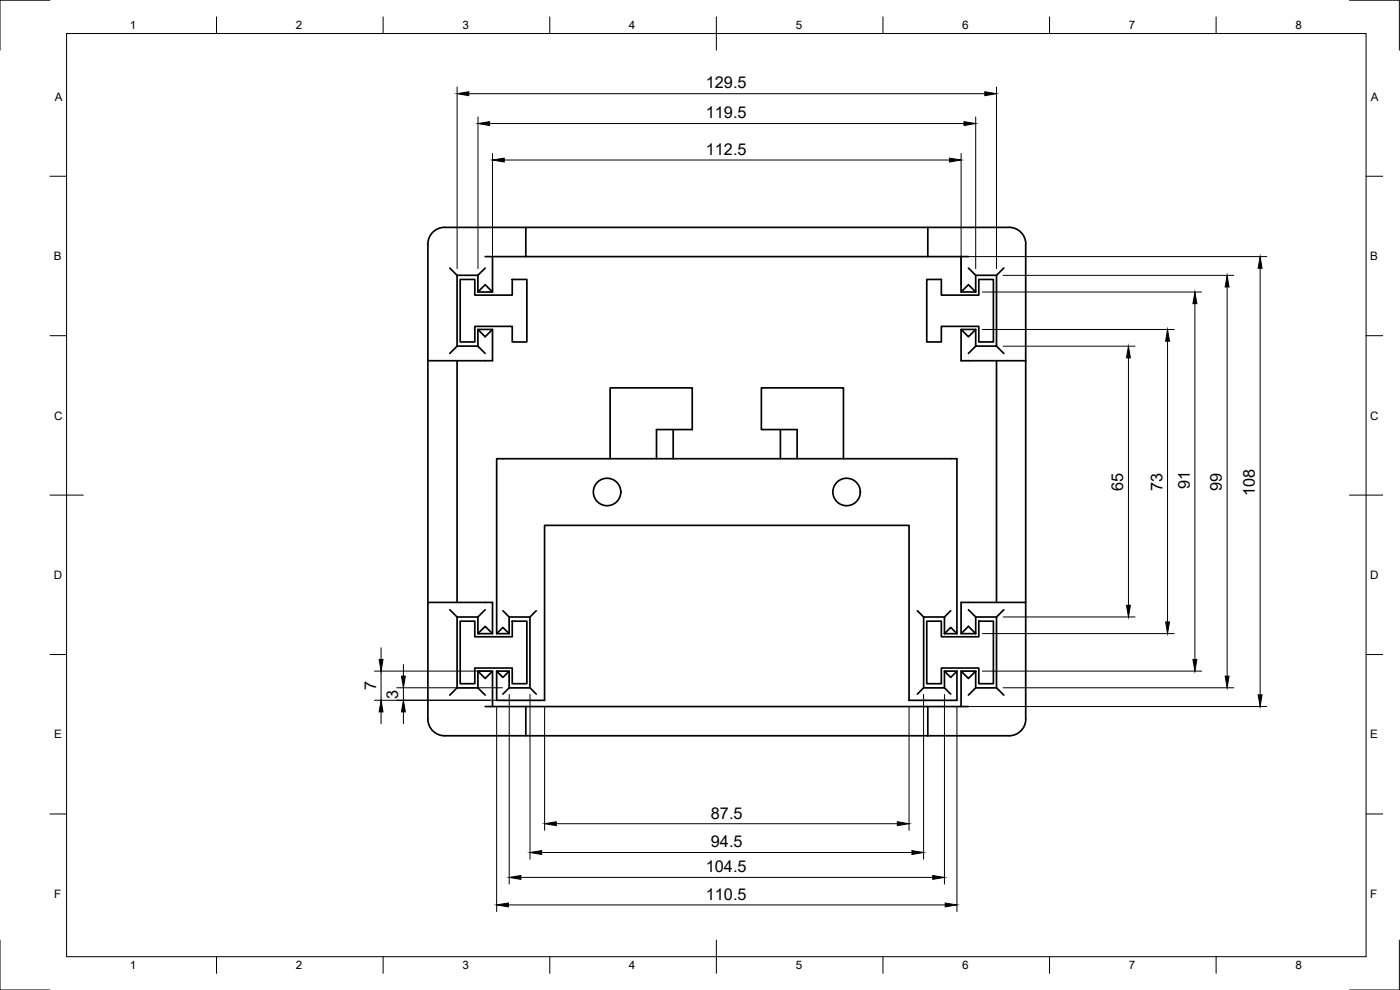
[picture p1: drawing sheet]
<svg xmlns="http://www.w3.org/2000/svg" width="420mm" height="297mm" viewBox="0 0 420 297" stroke-linecap="round" stroke-linejoin="round" font-family="sans-serif">
<!-- layer: Visible -->
<g fill="none" stroke="#000" stroke-width=".51">
<path d="M145.6 77h12.2M147.8 77v10.6h-4.4v-5h-6.2M157.8 68.2h-24.4a5 5 0 0 0-5 5v35h19.4v-9.3h-4.4v5h-6.2M278.4 68.2h24.4a5 5 0 0 1 5 5v107.5M278.4 68.2h-120.6v8.8h120.6M278.4 77h12.2M278.4 68.2v8.8M288.4 77v10.6h4.4v-5h6.3M135 80.4l2.2 2.2M137.2 82.6v21.3M138.1 83.8h4.4v4.7h11.2v-4.7h4.4v18.8h-4.4v-4.7h-11.2v4.7h-4.4zM143.4 87.6l1.7-1.7a.49 .49 0 0 1 .4-.4 .49 .49 0 0 1 .5 .3l1.8 1.8"/>
<path d="M143.4 98.9l1.7 1.6a.49 .49 0 0 0 .4 .4 .49 .49 0 0 0 .5-.3l1.8-1.7M145.6 80.4l-2.2 2.2M278.1 83.8h4.4v4.7h11.3v-4.7h4.3v18.8h-4.3v-4.7h-11.3v4.7h-4.4zM288.4 98.9l1.7 1.6a.48 .48 0 0 0 .4 .5 .48 .48 0 0 0 .5-.4l1.8-1.7M288.4 87.6l1.7-1.7a.48 .48 0 0 1 .4-.4 .48 .48 0 0 1 .5 .3l1.8 1.8M290.6 80.4l2.2 2.2M299.1 82.6v21.3h-6.3v-5h-4.4v9.3h19.4M301.3 80.4l-2.2 2.2M128.4 108.2v72.5M137.2 103.9l-2.2 2.2M137.2 108.2v72.5M143.4 103.9l2.2 2.2"/>
<path d="M292.8 103.9l-2.2 2.2M299.1 103.9l2.2 2.2M299.1 108.2v72.5M183.1 137.6v-21.2h24.7v12.5h-10.8v8.7M202 128.9v8.7M234.2 128.9v8.7M239.2 137.6v-8.7h-10.7v-12.5h24.6v21.2M135 182.9l2.2 2.2M138.1 186.4h4.4v4.7h11.2v-4.7h4.4v18.7h-4.4v-4.7h-11.2v4.7h-4.4zM143.4 190.1l1.7-1.6a.49 .49 0 0 1 .4-.5 .49 .49 0 0 1 .5 .3l1.8 1.8M145.6 182.9l-2.2 2.2M149.1 190.1l1.8-1.9 1.9 1.9"/>
<path d="M150.9 183.2l1.9 1.9M160.9 183.2l-1.9 1.9M275.3 183.2l1.9 1.9M278.1 186.4h4.4v4.7h11.3v-4.7h4.3v18.7h-4.3v-4.7h-11.3v4.7h-4.4zM283.4 190.1l1.9-1.9 1.9 1.9M283.4 185.1h-6.2v21.3h6.2v-5M283.4 185.1v5M283.4 190.1h3.8M285.3 183.2l-1.9 1.9M287.2 190.1v-52.5h-138.1v52.5h3.7v-5h6.2v21.3h-6.2M288.4 190.1l1.7-1.6a.48 .48 0 0 1 .4-.5 .48 .48 0 0 1 .5 .3l1.8 1.8M290.6 182.9l2.2 2.2"/>
<path d="M299.1 185.1h-6.3v5h-4.4v-9.4h19.4v35a5 5 0 0 1-5 5.1h-145M299.1 185.1v21.3M301.3 182.9l-2.2 2.2M137.2 206.4v-21.3h6.2v5h4.4v-9.4h-19.4v35a5 5 0 0 0 5 5.1h24.4v-8.8M137.2 206.4h6.2v-5h4.4v10.6M137.2 206.4l-2.2 2.2M143.4 206.4l2.2 2.2M143.4 201.4l1.7 1.6a.49 .49 0 0 0 .4 .5 .49 .49 0 0 0 .5-.4l1.8-1.7M145.6 212h145M149.1 201.4l1.8 1.8 1.9-1.8M149.1 201.4v8.7h14.3v-52.5h109.4v52.5h14.4v-8.7M149.1 201.4h3.7v5"/>
<path d="M152.8 206.4l-1.9 1.8M159 206.4l1.9 1.8M277.2 206.4l-1.9 1.8M278.4 212v8.8M283.4 201.4l1.9 1.8 1.9-1.8M283.4 206.4l1.9 1.8M283.4 201.4h3.8M288.4 201.4l1.7 1.6a.48 .48 0 0 0 .4 .5 .48 .48 0 0 0 .5-.4l1.8-1.7M292.8 206.4l-2.2 2.2M299.1 206.4h-6.3v-5h-4.4v10.6M299.1 206.4l2.2 2.2"/>
<circle cx="182.2" cy="147.6" r="4.1"/>
<circle cx="254.1" cy="147.6" r="4.1"/>
</g>
<!-- layer: Border -->
<g fill="none" stroke="#000" stroke-width=".3">
<path d="M15 .1h-15v15M20 10.1h390v276.9h-390zM65 5.1v5M115 5.1v5M165 5.1v5M215 5.1v10M265 5.1v5M315 5.1v5M365 5.1v5M405 .1h15v15M15 52.9h5M410 52.9h5"/>
<path d="M15 100.7h5M410 100.7h5M15 148.6h10M405 148.6h10M15 196.4h5M410 196.4h5M15 244.2h5M410 244.2h5M0 282.1v14.9h15M65 287v5M115 287v5M165 287v5"/>
<path d="M215 282.1v9.9M265 287v5M315 287v5M365 287v5M420 282.1v14.9h-15"/>
</g>
<!-- layer: Dimensions -->
<g fill="none" stroke="#000" stroke-width=".3">
<path d="M137.2 26.1v54.5M140.7 28.1h154.9M143.4 35.1v45.5M146.9 37.1h142.4M292.8 35.1v45.5M299.1 26.1v54.5M147.8 46v39.6M151.3 48h133.6M288.4 46v39.6M290.4 77h89.8M294.8 87.6h65.8M294.8 98.9h57.6"/>
<path d="M301.1 82.6h69.2M358.6 91.1v106.8M368.3 86.1v116.8M378.2 80.5v128M301.1 103.9h39.6M338.7 107.4v74.2M350.4 102.4v84.2M114.4 194.4v3.5M121.1 199.4v3.5M294.8 190.1h57.6M301.1 185.1h39.6M112.4 201.4h34.7"/>
<path d="M112.4 210.1h36.5M114.4 201.4v8.7M114.4 213.6v3.5M119.1 206.4h31.7M121.1 206.4v3.7M121.1 213.6v3.5M149.1 212.1v61.4M152.8 208.4v56.9M159.1 208.4v49.4M163.4 212.1v37M272.8 212.1v37M277.2 208.4v49.4"/>
<path d="M283.4 208.4v56.9M287.2 212.1v61.4M290.4 212h89.8M294.8 201.4h65.8M301.1 206.4h69.2M162.6 255.8h111.1M166.9 247.1h102.4M152.6 271.5h131.1M156.3 263.3h123.6"/>
</g>
<g fill="#000" stroke="#000" stroke-width=".3">
<path d="M137.2 28.1l3.5-.6v1.2zM143.4 37.1l3.5-.6v1.2zM289.3 36.5l3.5 .6-3.5 .6zM295.6 27.5l3.5 .6-3.5 .6zM147.8 48l3.5-.6v1.2zM284.9 47.4l3.5 .6-3.5 .6zM358.6 87.6l.6 3.5h-1.2zM368.3 82.6l.6 3.5h-1.2zM378.2 77l.6 3.5h-1.2zM338.7 103.9l.5 3.5h-1.1zM350.4 98.9l.6 3.5h-1.2zM113.8 197.9h1.2l-.6 3.5z"/>
<path d="M338.1 181.6h1.1l-.5 3.5zM349.8 186.6h1.2l-.6 3.5zM358 197.9h1.2l-.6 3.5zM114.4 210.1l.6 3.5h-1.2zM120.5 202.9h1.1l-.5 3.5zM121.1 210.1l.5 3.5h-1.1zM367.7 202.9h1.2l-.6 3.5zM377.6 208.5h1.2l-.6 3.5zM159.1 255.8l3.5-.6v1.2zM163.4 247.1l3.5-.5v1.1zM269.3 246.6l3.5 .5-3.5 .6zM273.7 255.2l3.5 .6-3.5 .6z"/>
<path d="M149.1 271.5l3.5-.6v1.2zM152.8 263.3l3.5-.6v1.1zM279.9 262.7l3.5 .6-3.5 .5zM283.7 270.9l3.5 .6-3.5 .6z"/>
</g>
<g font-size="4.9">
<text x="211.8" y="26.6">129.5</text>
<text x="211.8" y="35.5">119.5</text>
<text x="211.8" y="46.4">112.5</text>
<text x="337.1" y="147.2" transform="rotate(-90 337.1 147.2)">65</text>
<text x="348.8" y="147.2" transform="rotate(-90 348.8 147.2)">73</text>
<text x="357" y="146.9" transform="rotate(-90 357 146.9)">91</text>
<text x="366.7" y="147.2" transform="rotate(-90 366.7 147.2)">99</text>
<text x="376.6" y="148.7" transform="rotate(-90 376.6 148.7)">108</text>
<text x="112.9" y="207.1" transform="rotate(-90 112.9 207.1)">7</text>
<text x="119.5" y="209.6" transform="rotate(-90 119.5 209.6)">3</text>
<text x="213.4" y="245.6">87.5</text>
<text x="213.4" y="254.2">94.5</text>
<text x="211.8" y="261.7">104.5</text>
<text x="211.8" y="270">110.5</text>
</g>
<g font-size="3.5">
<text x="39" y="8.8">1</text>
<text x="88.8" y="8.8">2</text>
<text x="138.8" y="8.8">3</text>
<text x="188.7" y="8.8">4</text>
<text x="238.8" y="8.8">5</text>
<text x="288.7" y="8.8">6</text>
<text x="338.8" y="8.8">7</text>
<text x="388.8" y="8.8">8</text>
<text x="16.4" y="30.2">A</text>
<text x="411.4" y="30.2">A</text>
<text x="16.2" y="78">B</text>
<text x="411.2" y="78">B</text>
<text x="16.2" y="125.9">C</text>
<text x="411.2" y="125.9">C</text>
<text x="16.2" y="173.7">D</text>
<text x="411.2" y="173.7">D</text>
<text x="16.2" y="221.6">E</text>
<text x="411.2" y="221.6">E</text>
<text x="16.2" y="269.4">F</text>
<text x="411.2" y="269.4">F</text>
<text x="39" y="290.8">1</text>
<text x="88.8" y="290.8">2</text>
<text x="138.8" y="290.8">3</text>
<text x="188.7" y="290.8">4</text>
<text x="238.8" y="290.8">5</text>
<text x="288.7" y="290.8">6</text>
<text x="338.8" y="290.8">7</text>
<text x="388.8" y="290.8">8</text>
</g>
</svg>
